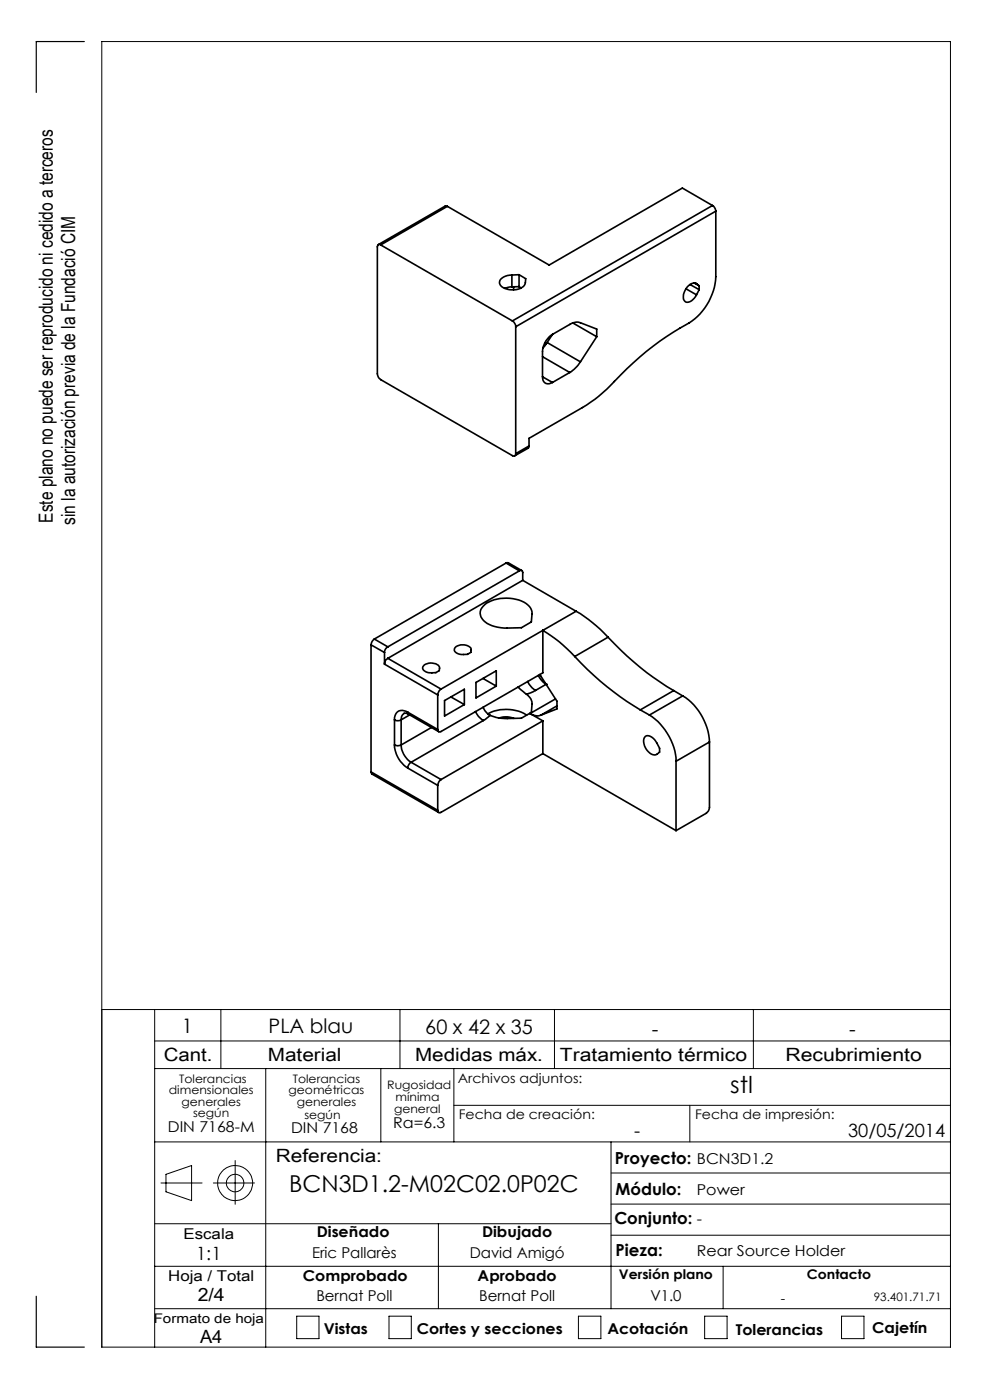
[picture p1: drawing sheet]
<svg xmlns="http://www.w3.org/2000/svg" width="210mm" height="297mm" viewBox="0 0 210 297" stroke-linecap="round" stroke-linejoin="round" font-family="sans-serif">
<g fill="none" stroke="#000" stroke-width=".21">
<path d="M21.6 214.2h180M32.8 214.2v71.6M46.8 214.2v12.5M84.8 214.2v12.5M117.6 214.2v12.5M159.8 214.2v12.5M32.8 220.8h168.8M32.8 226.7h168.8M56.4 226.7v59.1M80.8 226.7v15.5M96.3 226.7v15.5M96.3 234.5h105.3"/>
<path d="M146.3 234.5v7.7M32.8 259.6h96.8M32.8 242.2h168.8M34.1 251h8.8M35.2 249.1l5.4-1.8v7.4l-5.4-1.9zM45.3 251h8.7M49.9 246.2v9.3M93 259.6v18M129.6 242.2v35.4M129.6 255.4h72M129.6 248.8h72M32.8 277.6h168.8"/>
<path d="M32.8 268.6h168.8M62.9 279.2h4.8v4.8h-4.8zM82.5 279.2h4.7v4.8h-4.7zM122.7 279.2h4.8v4.8h-4.8zM129.6 262h72M149.5 279.2h4.7v4.8h-4.7zM153.4 268.6v9M178.5 279.2h4.8v4.8h-4.8zM21.6 285.8h180v-277h-180v277"/>
<circle cx="49.9" cy="251" r="3.7"/>
<circle cx="49.9" cy="251" r="1.86"/>
</g>
<path d="M17.9 8.8h-10.2v10.8M7.7 275v10.8h10.2" fill="none" stroke="#000" stroke-width=".25"/>
<g fill="none" stroke="#000" stroke-width=".35">
<path d="M80.8 52a.42 .42 0 0 0-.5-.1 .42 .42 0 0 0-.3 .4v27a1.6 1.6 0 0 0 .8 1.2l27.9 16.2a.44 .44 0 0 0 .5 0 .44 .44 0 0 0 .2-.5M80.8 52l27.9 16.1M94.9 43.8l-.5-.1-14.1 8.2M94.9 43.8l-14.1 8.2M108.6 58.3v2.6M110.1 58.3l1.4 .8a2.38 2.38 0 0 1-3 2.4 2.5 2.5 0 0 1-2.6-1.5 2.22 2.22 0 0 1 2.7-1.7M110.1 58.3h-1.5M110.1 58.3v2.5M151.1 43.6l.6 .7 .1 .5M151.1 43.6l-42.4 24.5M151.1 43.6l-6.4-3.7-28.2 16.3-21.6-12.4M151.8 44.8v13.9a12.5 12.5 0 0 1-5.6 9.8 64.6 64.6 0 0 0-17.5 14.1l-2.5 2.1-1.8 1.2-12.2 7.1v1.6"/>
<path d="M151.8 44.8l-42.4 24.5M108.6 60.9l-1.6 .3M108.7 68.1a1.6 1.6 0 0 1 .7 1.2M108.9 60.9v.6M109.4 69.3v26.9M110.1 60.8l.5 .3M110.1 60.8l-1.5 .1M115.1 79.9a1.28 1.28 0 0 0 .6 1.4 1.28 1.28 0 0 0 1.5-.2M115.1 79.9l2.1 1.2M115.1 75.7l5.8 3.3M115.5 72.8l.3 .2M116.1 72.7l-1 1.1"/>
<path d="M116.1 72.7l7 4.1M117.2 70.9l3.7-2.1a2.55 2.55 0 0 1 2.2-.3l3.5 1.3v1.6M117.2 70.9a4.5 4.5 0 0 0-2.1 3.7v5.3M117.2 70.9l-1.1 1.8M120.9 79l-3.7 2.1M121.5 68.5l5.1 2.9M123.1 76.8a7.4 7.4 0 0 1-2.2 2.2M126.6 71.4l-3.5 5.4M145.5 61.3l2.2 1.2M146.4 60.4l1.9 1.1M147.2 60l1.1 .6M147.6 60.1l.1 .1"/>
<path d="M147.7 60.2a2.22 2.22 0 0 0-2.6 1.8l-.1 .4a1.09 1.09 0 0 0 .1 1.3 1.09 1.09 0 0 0 1.3 .3l.8-.7 .5-.8M147.7 60.2l.6 .4M148.3 60.6v.9M148.3 61.5l-.6 1M112.2 94.6l-.2 .5-2.8 1.6M112.2 94.6l-2.8 1.6M107.4 119.4h.4l2.9 1.6M107.4 119.4l2.8 1.7M107.4 119.4l-28 16.2M78.7 136.8v27M78.7 136.8l2.9 1.6M79.4 135.6a1.6 1.6 0 0 0-.7 1.2"/>
<path d="M79.4 135.6l2.9 1.6M81.6 138.4v2.5M82.3 139.7a1.38 1.38 0 0 0-.7 1.2M82.3 137.2a1.38 1.38 0 0 0-.7 1.2M82.3 139.7l11.3 6.5M96.6 137.4a2.32 2.32 0 0 1 3.3 .3v.7a2.51 2.51 0 0 1-3.5-.4zM102.8 128.3a8.1 8.1 0 0 1 9.2 0l.6 .7a3.6 3.6 0 0 1 .1 2.9l-2.1 1.3a16.8 16.8 0 0 1-5-.1 3.9 3.9 0 0 1-3.8-3 2.19 2.19 0 0 1 1-1.8zM110.2 121.1a.42 .42 0 0 1 .5-.1 .42 .42 0 0 1 .2 .5v1.6M110.2 121.1l-27.9 16.1M110.9 123.1l-28.6 16.6M110.9 123.1l11.3 6.6M115.1 133.7a29 29 0 0 1 6.8 5.6"/>
<path d="M115.1 133.7v9l-21.5 12.5a.44 .44 0 0 1-.5 0 .44 .44 0 0 1-.2-.4M115.1 133.7l-21.5 12.5M121.9 139.3a62.1 62.1 0 0 0 13.9 11.3M122.2 129.7a30 30 0 0 1 6.8 5.5M122.2 129.7l-7.1 4M129 135.2a61.2 61.2 0 0 0 13.9 11.3M129 135.2l-7.1 4.1M81.6 140.9l11.3 6.5M83.7 158a6.1 6.1 0 0 0 2.8 4.9M83.7 152.7a1.5 1.5 0 0 0 1.4 0M83.7 158a1.5 1.5 0 0 0 1.4 0M83.7 152.7v5.3"/>
<path d="M85.1 158a4.6 4.6 0 0 0 2.1 3.7M85.1 152.7v5.3M85.7 151.3h.4l.6 .2M85.7 151.3l-.1 .1a1.45 1.45 0 0 0-.5 1.3M86.5 151.1a1.71 1.71 0 0 0-2-.2 1.71 1.71 0 0 0-.8 1.8M86.5 151.1l.2 .4M86.5 151.1l6.4 3.7M86.7 151.5l6.4 3.7M86.9 151.7l-1.8 1M90 141a2.56 2.56 0 0 1 3.1 .4l.1 .9a2.48 2.48 0 0 1-3.5-.4v-.5zM91.5 154.3l-6.4 3.7M92.9 147.4v7.4"/>
<path d="M93.6 146.2a1.6 1.6 0 0 0-.7 1.2M94.3 148.6l4.2-2.4v3.3l-4.2 2.4zM95.6 147.8l2.9 1.7M100.9 151l.6 .9 1 1M101 144.8l4.3-2.5v3.3l-4.3 2.5zM102.4 143.9l2.9 1.7M102.5 150l.1 .2a3.3 3.3 0 0 0 1.4 1.6M102.5 152.9l-15.3 8.8M103.5 151.4a8.3 8.3 0 0 1 8.2 .3M104 151.8l-1.5 1.1M105.9 152.3l1.7-.2 1.4 .3M109.9 145.8l1.8 1.5"/>
<path d="M111.7 147.3a2.38 2.38 0 0 1 1.2 2.1l-.2 1.7-2.1 1.3h-3a8.1 8.1 0 0 1-3.6-.6M111.9 144.6l1 1.3 .7 .6M112.4 151.4a2.64 2.64 0 0 0 2.3 .3M112.4 151.4l2.7 1.5M113.6 146.5l-1.9 .8M114.2 143.3l.9 1.3 .8 .6M114.5 143.1l3.6 5.7v1.6l-3.4 1.3M115.1 159.9l-21.5 12.4a.44 .44 0 0 1-.5 .1 .44 .44 0 0 1-.2-.5M115.1 152.9v7M115.1 159.9l28.3 16.3M115.1 152.9l-21.5 12.5M115.9 145.2h.1"/>
<path d="M115.9 145.2l-2.3 1.3M117.8 148.3l-5.4 3.1M118.1 149.8l-3.4 1.9M135.8 150.6l2 1.1M136.9 156.2a1.76 1.76 0 0 1 2.2 1.1l.8 1.4v.9a1.52 1.52 0 0 1-2.5-.3 2.58 2.58 0 0 1-.5-3.1zM137.8 151.7a12.6 12.6 0 0 1 5.6 9.8M142.9 146.5l-7.1 4.1M142.9 146.5l1.9 1.1M144.8 147.6a12.4 12.4 0 0 1 5.7 9.8M144.8 147.6l-7 4.1M150.5 157.4v13.9a1.6 1.6 0 0 1-.7 1.2l-6.4 3.7M150.5 157.4l-7.1 4.1"/>
<path d="M78.7 163.8l.2 .4 14.2 8.2M78.7 163.8l14.2 8.1M86.5 162.9l6.4 3.7M87.2 161.7a1.6 1.6 0 0 0-.7 1.2M87.2 161.7l6.4 3.7M92.9 166.6v5.3M93.6 165.4a1.6 1.6 0 0 0-.7 1.2M143.4 161.5v14.7"/>
</g>
<g font-size="4.9">
<text x="154.9" y="231.8">stl</text>
<text x="61.3" y="253">BCN3D1.2-M02C02.0P02C</text>
</g>
<g font-size="4.2">
<text x="38.6" y="219">1</text>
<text x="57" y="219.2">PLA blau</text>
<text x="90.2" y="219.4">60 x 42 x 35</text>
<text x="138.3" y="219.7">-</text>
<text x="180.1" y="219.7">-</text>
</g>
<g font-size="4.1">
<text x="11.2" y="110.9" transform="rotate(-90 11.2 110.9)">Este plano no puede ser reproducido ni cedido a terceros</text>
<text x="15.9" y="111.3" transform="rotate(-90 15.9 111.3)">sin la autorización previa de la Fundació CIM</text>
</g>
<g font-size="3.9">
<text x="34.8" y="225">Cant.</text>
<text x="56.8" y="225">Material</text>
<text x="88.1" y="225">Medidas máx.</text>
<text x="118.8" y="225">Tratamiento térmico</text>
<text x="166.6" y="225">Recubrimiento</text>
<text x="134.5" y="241.3">-</text>
<text x="179.9" y="241.3">30/05/2014</text>
<text x="58.5" y="246.5">Referencia:</text>
<text x="41.6" y="267.2">1:1</text>
<text x="41.9" y="276.1">2/4</text>
<text x="42.4" y="284.9">A4</text>
</g>
<g font-size="3.5">
<text x="130.5" y="246.8">Proyecto: BCN3D1.2</text>
<text x="130.6" y="253.4">Módulo:</text>
<text x="130.3" y="259.8">Conjunto: -</text>
<text x="130.6" y="266.4">Pieza:</text>
</g>
<g font-size="3.2">
<text x="83.4" y="239.3">Ra=6.3</text>
<text x="35.6" y="240.1">DIN 7168-M</text>
<text x="61.7" y="240.4">DIN 7168</text>
<text x="147.8" y="253.4">Power</text>
<text x="38.9" y="262.9">Escala</text>
<text x="67.2" y="262.5">Diseñado</text>
<text x="102.3" y="262.5">Dibujado</text>
<text x="66.2" y="266.8">Eric Pallarès</text>
<text x="99.6" y="266.8">David Amigó</text>
<text x="147.8" y="266.4">Rear Source Holder</text>
<text x="35.7" y="271.7">Hoja / Total</text>
<text x="64.2" y="271.7">Comprobado</text>
<text x="101.3" y="271.7">Aprobado</text>
<text x="67.1" y="276.1">Bernat Poll</text>
<text x="101.6" y="276.1">Bernat Poll</text>
<text x="138" y="276.1">V1.0</text>
<text x="68.7" y="283.1">Vistas</text>
<text x="88.4" y="283.1">Cortes y secciones</text>
<text x="128.8" y="283.1">Acotación</text>
<text x="156.1" y="283.2">Tolerancias</text>
<text x="185" y="282.8">Cajetín</text>
</g>
<g font-size="2.8">
<text x="97.1" y="229.7">Archivos adjuntos:</text>
<text x="97.3" y="237.4">Fecha de creación:</text>
<text x="147.4" y="237.4">Fecha de impresión:</text>
<text x="131.3" y="271.4">Versión plano</text>
<text x="171.2" y="271.4">Contacto</text>
<text x="32.6" y="280.7">Formato de hoja</text>
<text x="165.6" y="276.3">-</text>
</g>
<g font-size="2.5">
<text x="35.8" y="232.1">dimensionales</text>
<text x="38" y="229.6">Tolerancias</text>
<text x="61.2" y="232.1">geométricas</text>
<text x="62.1" y="229.6">Tolerancias</text>
<text x="82.1" y="231">Rugosidad</text>
<text x="83.9" y="233.5">mínima</text>
<text x="38.5" y="234.6">generales</text>
<text x="41" y="237.1">según</text>
<text x="62.9" y="234.6">generales</text>
<text x="64.6" y="237.3">según</text>
<text x="83.6" y="236.2">general</text>
<text x="185.4" y="276.1">93.401.71.71</text>
</g>
</svg>
